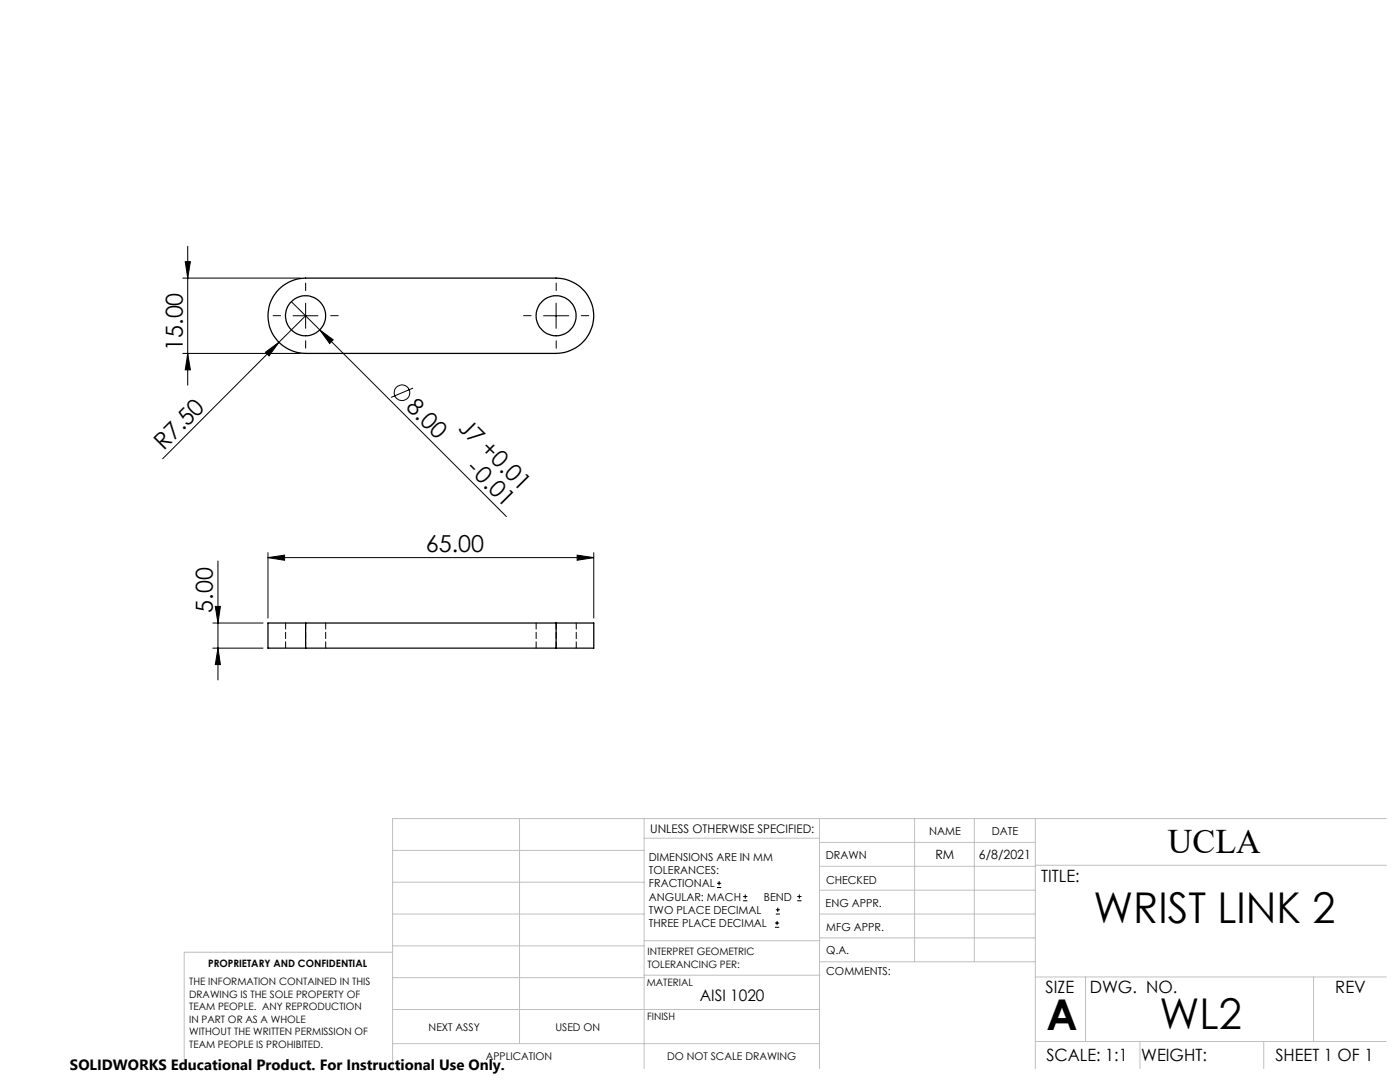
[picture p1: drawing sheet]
<svg xmlns="http://www.w3.org/2000/svg" width="279mm" height="216mm" viewBox="0 0 279 216" stroke-linecap="round" stroke-linejoin="round" font-family="sans-serif">
<g fill="none" stroke="#000" stroke-width=".2">
<path d="M36.5 55.5h23.5M37 52.2h1l-.5 3.3zM37.5 49.1v27.8M36.5 70.5h23.5M37.5 70.5l.5 3.3h-1zM53 70.3l2.7-2-2 2.7zM55.7 68.3l-23.2 23.2M58.1 60.2l5.7 5.6M58.5 63h5M61 60.5v5M61 63l-5.3 5.3M63.8 65.8l2.7 2-.7 .7z"/>
<path d="M63.8 65.8l37.3 37.3M82.4 77.4l-4.4 1.9M108.5 63h5M111 60.5v5M43.5 111.9v23.8M53.5 111.3l3.3-.5v1zM53.5 110.3v13M53.5 111.3h65M115.2 110.8l3.3 .5-3.3 .5zM118.5 110.3v13M42.5 124.3h10M42.5 129.3h10"/>
<path d="M43 121h1l-.5 3.3zM43.5 129.3l.5 3.3h-1zM143.1 177.1h.8M143.1 176.2h.8M143.5 175.8v.9M148.3 179.7h.9M148.3 178.9h.9M148.7 178.5v.8M159.1 179.7h.8M159.1 178.9h.8M159.5 178.5v.8M154.7 185h.8"/>
<path d="M154.7 184.2h.8M154.8 182.4h.8M154.8 181.5h.8M155.1 183.8v.8M155.2 181.1v.9"/>
<circle cx="80.2" cy="78.4" r="1.56"/>
</g>
<path d="M61 58v-1.5M111 58v-1.5M56 63h-1.5M61 68v1.5M66 63h1.5M106 63h-1.5M111 68v1.5M116 63h1.5" fill="none" stroke="#000" stroke-width=".2" stroke-dasharray="15.2 1.3 1.3 1.3"/>
<g fill="none" stroke="#c0c0c0" stroke-width=".2">
<path d="M78.4 176h50.2M78.4 169.7h50.2M103.7 163.3v44.9M128.6 163.3v49.9M128.6 167.3h34.9M163.5 163.3v49.9M163.5 177.6h43.1M163.5 172.9h43.1M163.5 168.1h43.1M182.5 163.3v28.6M194.5 163.3v28.6M206.6 163.3v49.9"/>
<path d="M206.6 172.6h70.1M276.7 163.3h-198.3v49.9M78.4 195.1h50.2M78.4 188.7h50.2M78.4 182.4h50.2M78.4 190h-41.6v23.2M128.6 194.6h35.1M128.6 187.7h35.1M163.5 182.4h43.1M163.5 187.1h43.1M163.7 191.9h42.9M206.6 194.9h70.1"/>
<path d="M216.6 194.9v12.9M262.1 194.9v12.9M78.4 208.2h85.1M78.4 201.4h85.1M206.6 207.8h70.1M227.5 207.8v5.4M252.2 207.8v5.4"/>
</g>
<g fill="#000">
<path d="M53 70.3l2.7-2-2 2.7zM63.8 65.8l2.7 2-.7 .7z"/>
<path d="M53.5 111.3l3.3-.5v1zM115.2 110.8l3.3 .5-3.3 .5z"/>
<path d="M43 121h1l-.5 3.3zM43.5 129.3l.5 3.3h-1zM37 52.2h1l-.5 3.3zM37.5 70.5l.5 3.3h-1z"/>
</g>
<g fill="none" stroke="#000" stroke-width=".25">
<path d="M55.7 57.7a7.7 7.7 0 0 1 5.3-2.2h50a7.5 7.5 0 0 1 7.5 7.5 7.5 7.5 0 0 1-7.5 7.5h-50a7.5 7.5 0 0 1-6.9-4.6 7.5 7.5 0 0 1 1.6-8.2zM61 124.3h-7.5v5h7.5M61 124.3v5M61 129.3h50M61 124.3h50M111 124.3h7.5v5h-7.5M111 124.3v5"/>
<circle cx="61" cy="63" r="4"/>
<circle cx="111" cy="63" r="4"/>
</g>
<path d="M57 124.3v5M61 124.3v5M65 129.3v-5M107 124.3v5M111 124.3v5M115 129.3v-5" fill="none" stroke="#000" stroke-width=".2" stroke-dasharray="1.3 .6"/>
<g font-size="8.5">
<text x="218.2" y="184.2">WRIST LINK 2</text>
<text x="208.9" y="205.5">A</text>
<text x="231.4" y="205.4">WL2</text>
</g>
<text font-size="6.9" x="233.1" y="170.1">UCLA</text>
<g font-size="4.7">
<text x="36.5" y="70" transform="rotate(-90 36.5 70)">15.00</text>
<text x="80.8" y="81.4" transform="rotate(45 80.8 81.4)">8.00</text>
<text x="32.7" y="89.9" transform="rotate(-45 32.7 89.9)">R7.50</text>
<text x="91.3" y="85.5" transform="rotate(45 91.3 85.5)">J7 +0.01</text>
<text x="92.9" y="93.5" transform="rotate(45 92.9 93.5)">-0.01</text>
<text x="85" y="110.2">65.00</text>
<text x="42.5" y="122.3" transform="rotate(-90 42.5 122.3)">5.00</text>
</g>
<g font-size="3.4">
<text x="207.8" y="176">TITLE:</text>
<text x="208.7" y="198.1">SIZE</text>
<text x="217.5" y="198.1">DWG. NO.</text>
<text x="266.5" y="198.2">REV</text>
<text x="208.8" y="211.7">SCALE: 1:1</text>
<text x="227.7" y="211.8">WEIGHT:</text>
<text x="254.5" y="211.7">SHEET 1 OF 1</text>
</g>
<text font-size="3.2" x="139.7" y="199.8">AISI 1020</text>
<text font-size="3" x="14" y="213.5">SOLIDWORKS Educational Product. For Instructional Use Only.</text>
<g font-size="2.5">
<text x="186.7" y="171.3">RM</text>
<text x="195.4" y="171.4">6/8/2021</text>
</g>
<text font-size="2.4" x="129.8" y="166.2">UNLESS OTHERWISE SPECIFIED:</text>
<g font-size="2.2">
<text x="185.4" y="166.6">NAME</text>
<text x="197.9" y="166.7">DATE</text>
<text x="129.5" y="171.8">DIMENSIONS ARE IN MM</text>
<text x="164.8" y="171.4">DRAWN</text>
<text x="129.5" y="174.4">TOLERANCES:</text>
<text x="129.5" y="177.1">FRACTIONAL</text>
<text x="129.5" y="179.7">ANGULAR: MACH</text>
<text x="152.5" y="179.7">BEND</text>
<text x="164.9" y="176.3">CHECKED</text>
<text x="129.5" y="182.4">TWO PLACE DECIMAL</text>
<text x="129.5" y="185">THREE PLACE DECIMAL</text>
<text x="164.8" y="181">ENG APPR.</text>
<text x="164.9" y="185.7">MFG APPR.</text>
<text x="164.9" y="190.4">Q.A.</text>
<text x="164.9" y="194.6">COMMENTS:</text>
</g>
<g font-size="2.1">
<text x="85.5" y="205.7">NEXT ASSY</text>
<text x="110.9" y="205.7">USED ON</text>
<text x="96.9" y="211.5">APPLICATION</text>
<text x="133.1" y="211.6">DO NOT SCALE DRAWING</text>
</g>
<g font-size="2">
<text x="129.2" y="190.6">INTERPRET GEOMETRIC</text>
<text x="37.8" y="196.5">THE INFORMATION CONTAINED IN THIS</text>
<text x="41.5" y="192.9">PROPRIETARY AND CONFIDENTIAL</text>
<text x="129.1" y="196.7">MATERIAL</text>
<text x="129.2" y="193.1">TOLERANCING PER:</text>
<text x="37.8" y="199">DRAWING IS THE SOLE PROPERTY OF</text>
<text x="37.8" y="201.6">TEAM PEOPLE. ANY REPRODUCTION</text>
<text x="129.1" y="203.5">FINISH</text>
<text x="37.8" y="204.1">IN PART OR AS A WHOLE</text>
<text x="37.8" y="206.6">WITHOUT THE WRITTEN PERMISSION OF</text>
<text x="37.8" y="209.1">TEAM PEOPLE IS PROHIBITED.</text>
</g>
</svg>
